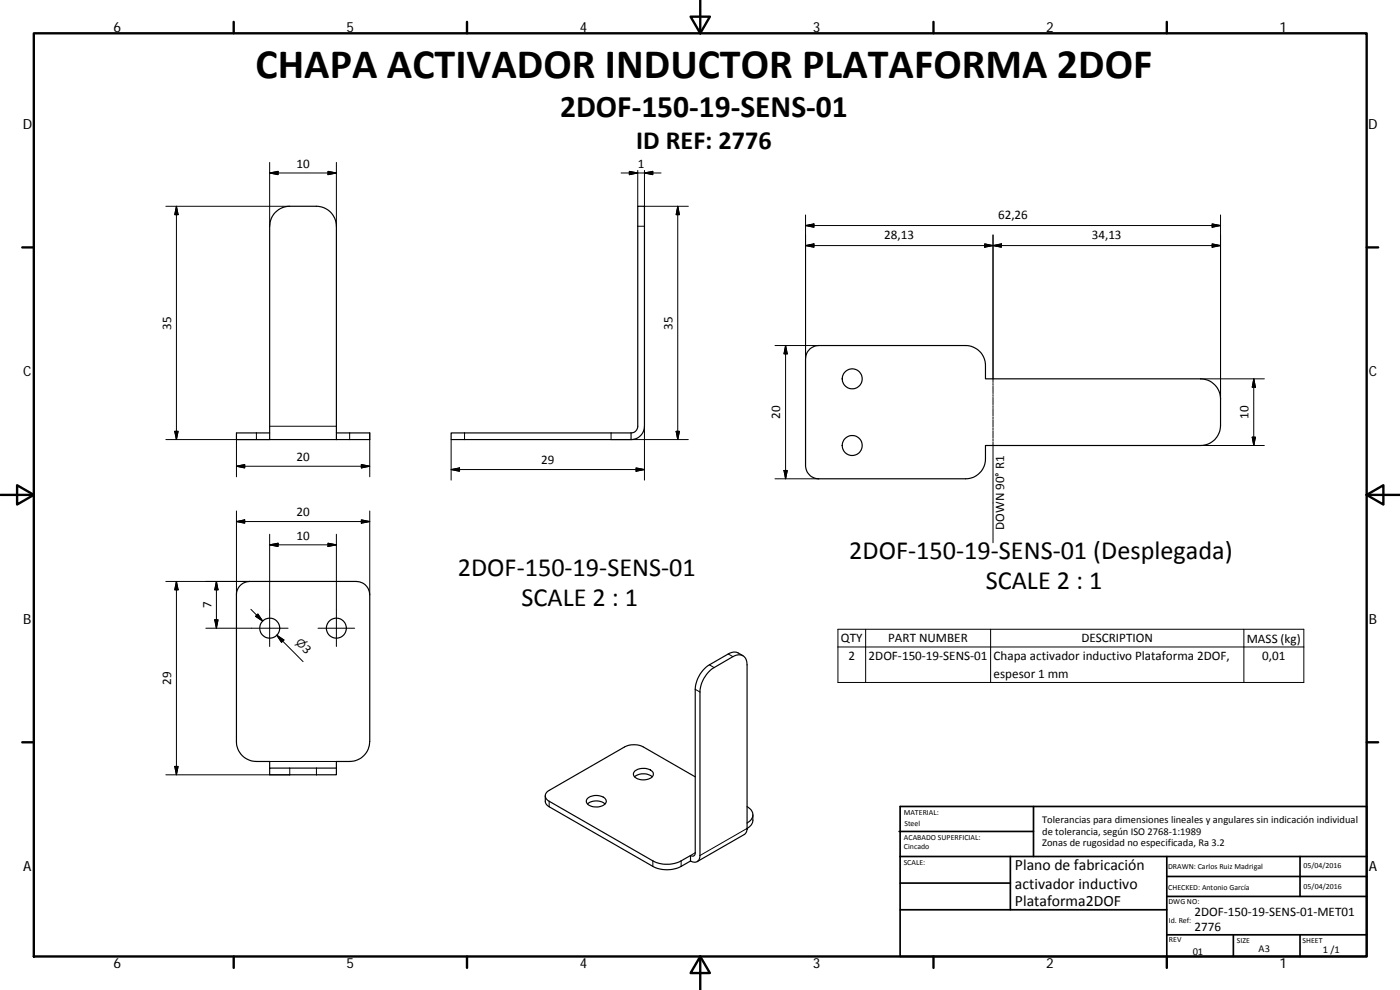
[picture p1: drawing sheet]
<svg xmlns="http://www.w3.org/2000/svg" width="420mm" height="297mm" viewBox="0 0 420 297" stroke-linecap="round" stroke-linejoin="round" font-family="sans-serif">
<g fill="none" stroke="#000" stroke-width=".36">
<path d="M243.1 104.7l1.2-.8 1.5-.2h44a6 6 0 0 1 6 6v4h64.5a6 6 0 0 1 6 6v8a6 6 0 0 1-6 6h-64.5v4a6 6 0 0 1-6 6h-44a4 4 0 0 1-4-4v-32l.4-1.9zM80.9 129.9h-9.9v2h9.9v-64a6 6 0 0 1 6.1-6h8a6 6 0 0 1 6 6v64M101 129.9h10v2h-30.1M135.4 129.9h54v2h-54zM189.4 129.9a1.97 1.97 0 0 0 2-2v-66h2v66a4 4 0 0 1-4 4M223 196.7l-1.5-.8a2.92 2.92 0 0 0-2.9 .3l-5.7 3.3a9.3 9.3 0 0 0-4.3 7.3v49.1a.86 .86 0 0 1-.4 .9 .86 .86 0 0 1-1-.1M80.9 230.5v-2h-3.9a6 6 0 0 1-6-6v-44a4 4 0 0 1 3.9-4h32a4 4 0 0 1 4.1 4v44a6 6 0 0 1-6.1 6h-3.9v2M80.9 230.5h20.1v2h-20.1zM163.6 238.8l.1 2.1 1.1 1.2 31.1 17.8a9.4 9.4 0 0 0 8.5 0l2.8-1.6a1.73 1.73 0 0 0 2 .2 1.73 1.73 0 0 0 .9-1.8v-49.1a9.2 9.2 0 0 1 4.2-7.3l5.7-3.3a2.6 2.6 0 0 1 3-.3 2.6 2.6 0 0 1 1.2 2.8v49.1M176.4 239.5a4 4 0 0 1 5.5 .5 2.14 2.14 0 0 1-2.6 2.1 2.85 2.85 0 0 1-3.3-1.7zM190.4 233.1a4.3 4.3 0 0 1 5.3 0M190.5 231.4a4.2 4.2 0 0 1 5.5 .5 2.12 2.12 0 0 1-2.5 2.1 2.87 2.87 0 0 1-3.4-1.7z"/>
<path d="M208.6 233.1l-15.5-9a6.3 6.3 0 0 0-5.7 0l-22.6 13.1a1.72 1.72 0 0 0-1.2 1.6 1.72 1.72 0 0 0 1.2 1.6l31.1 17.9a9.4 9.4 0 0 0 8.5 0l2.8-1.6M176.3 241.2a4.3 4.3 0 0 1 5.3 0M207.2 256.7v1.6M224.2 248.6l-.2 1-.6 .8-14.2 8.1M224.2 242a2.6 2.6 0 0 1 1.7 2.5 2.6 2.6 0 0 1-1.7 2.4M225.9 244.5v1.6a2.85 2.85 0 0 1-1.7 2.5"/>
<circle cx="255.8" cy="113.7" r="3"/>
<circle cx="255.7" cy="133.7" r="3"/>
<circle cx="80.9" cy="188.5" r="3"/>
<circle cx="100.9" cy="188.5" r="3"/>
</g>
<g fill="none" stroke="#000" stroke-width=".3">
<path d="M80.9 51.9l2.5-.5v1zM80.9 51.9h20.1M80.9 48.7v19.2M98.4 51.4l2.6 .5-2.6 .5zM101 48.7v19.2M186.4 51.9h12M188.9 51.4l2.5 .5-2.5 .5zM191.4 51.1v10.8M193.4 51.9l2.5-.5v1zM193.4 51.1v10.8h13.2M49.8 61.9h37.2M52.9 61.9v70"/>
<path d="M52.9 61.9l.6 2.5h-1.1zM191.4 67.9h2M203.4 61.9v70M203.4 61.9l.5 2.5h-1zM241.8 64.5v43.2M241.8 73.7l2.5-.5v1zM241.8 67.7l2.5-.5v1zM241.8 73.7h124.5M241.8 67.7h124.5M295.5 73.2l2.5 .5-2.5 .5zM298 70.5v44.3M298 73.7l2.5-.5v1z"/>
<path d="M363.8 67.2l2.5 .5-2.5 .5zM363.8 73.2l2.5 .5-2.5 .5zM366.3 64.5v55.2M232.6 103.7h13.2M235.8 103.7v40M235.8 103.7l.5 2.5h-1zM298 115.1v.5M298 115.9v2.2M298 118.4v.5M298 119.2v2.3M360.3 113.7h19.1M376.3 113.7l.5 2.5h-1z"/>
<path d="M376.3 113.7v20M49.8 131.9h31.1M52.4 129.4h1.1l-.6 2.5zM71 131.9v11.2M71 139.9l2.4-.5v1zM71 139.9h40M77 129.9v2M80.9 127.9h20.1M104.9 129.9v2M108.4 139.4l2.6 .5-2.6 .5zM111 129.9v13.2M135.4 131.9v12.2"/>
<path d="M139.4 129.9v2M183.4 129.9v2h23.2M193.4 127.9v16.2M202.9 129.4h1l-.5 2.5zM298 121.7v.6M298 122.6v2.2M298 125.1v.5M298 125.9v2.2M298 128.4v.5M298 129.2v2.2M298 131.7v.6M298 132.6v30.3"/>
<path d="M360.3 133.7h19.1M375.8 131.2h1l-.5 2.5zM71 153.3v25.2M71 156.5l2.4-.5v1zM71 156.5h40M108.4 156l2.6 .5-2.6 .5zM111 153.3v25.2M135.4 140.9l2.5-.5v1zM135.4 140.9h58M190.9 140.4l2.5 .5-2.5 .5zM232.6 143.7h13.2M235.3 141.2h1l-.5 2.5z"/>
<path d="M49.8 174.5h25.1M52.9 174.5v58M52.9 174.5l.6 2.5h-1.1zM64.9 174.5v14M64.9 174.5l.5 2.5h-1zM80.9 163.5l2.5-.5v1zM80.9 163.5h20.1M80.9 160.3v33.7M98.4 163l2.6 .5-2.6 .5zM101 160.3v33.7M64.4 186h1l-.5 2.5zM75.3 182.8l3.5 3.6"/>
<path d="M76.7 184.9l.7-.7 1.4 2.2zM83.1 190.6l2.1 1.4-.7 .7zM84.8 192.4l-1.7-1.8 7.9 7.9M86.5 188.5h-24.7M95.4 188.5h11M212.9 199.5l1.4 .8M218.6 196.2l1.4 .8M251.5 188.8h139.8v16h-139.8zM251.5 194.1h139.8M259.8 188.8v16M297.3 188.8v16M373.3 188.8v16"/>
<path d="M208.6 206.8l1.5 .8M52.4 230h1.1l-.6 2.5zM80.9 228.5h20.1M87 230.5v2h-37.2M95 230.5v2M164.8 240.4v1.7M195.9 258.3v1.6M204.4 258.3v1.6M208.6 255.9l-1.4 .8M224.2 248.6l-14.1 8.1M224.2 248.6h.1"/>
</g>
<circle cx="224.2" cy="248.6" r=".18" fill="#000"/>
<g fill="none" stroke="#000" stroke-width=".71">
<path d="M10.1 10h400.1v277h-400.1zM70.1 6.6v3.4M140.2 6.6v3.4M207.3 5h5.8l-2.9 5zM210.2 0v10M280.2 6.6v3.4M350.2 6.6v3.4M6.7 74.2h3.4M410.2 74.2h3.4M.2 148.5h9.9M5.1 145.6l5 2.9-5 2.9zM410.2 148.5l5-2.9v5.8z"/>
<path d="M410.2 148.5h9.9M6.7 222.7h3.4M410.2 222.7h3.4M70.1 287v3.4M140.2 287v3.4M210.2 287l2.9 5h-5.8zM210.2 287v10M280.2 287v3.4M350.2 287v3.4"/>
</g>
<g fill="none" stroke="#000" stroke-width=".51">
<path d="M269.8 249.5h40.4M270.1 257h140.1M270.1 242h140.1v45h-140.1zM303.2 257v16M310.2 242v15M350.2 257v30M390.2 257v12M270.1 273h80.1M270.1 265h33.1M350.2 269h60M350.2 263h60M350.2 280.5h60"/>
<path d="M370.2 280.5v6.5M390.2 280.5v6.5"/>
</g>
<g fill="#000" stroke="#000" stroke-width=".3">
<path d="M80.9 51.9l2.5-.5v1zM98.4 51.4l2.6 .5-2.6 .5zM188.9 51.4l2.5 .5-2.5 .5zM193.4 51.9l2.5-.5v1zM52.9 61.9l.6 2.5h-1.1zM203.4 61.9l.5 2.5h-1zM241.8 73.7l2.5-.5v1zM241.8 67.7l2.5-.5v1zM295.5 73.2l2.5 .5-2.5 .5zM298 73.7l2.5-.5v1zM363.8 67.2l2.5 .5-2.5 .5zM363.8 73.2l2.5 .5-2.5 .5z"/>
<path d="M235.8 103.7l.5 2.5h-1zM376.3 113.7l.5 2.5h-1zM52.4 129.4h1.1l-.6 2.5zM71 139.9l2.4-.5v1zM202.9 129.4h1l-.5 2.5zM375.8 131.2h1l-.5 2.5zM71 156.5l2.4-.5v1zM108.4 156l2.6 .5-2.6 .5zM108.4 139.4l2.6 .5-2.6 .5zM135.4 140.9l2.5-.5v1zM190.9 140.4l2.5 .5-2.5 .5zM235.3 141.2h1l-.5 2.5z"/>
<path d="M52.9 174.5l.6 2.5h-1.1zM64.9 174.5l.5 2.5h-1zM80.9 163.5l2.5-.5v1zM98.4 163l2.6 .5-2.6 .5zM64.4 186h1l-.5 2.5zM76.7 184.9l.7-.7 1.4 2.2zM83.1 190.6l2.1 1.4-.7 .7zM52.4 230h1.1l-.6 2.5z"/>
</g>
<text font-size="12.6" x="76.7" y="23.3">CHAPA ACTIVADOR INDUCTOR PLATAFORMA 2DOF</text>
<text font-size="9.4" x="168.1" y="35.1">2DOF‐150‐19‐SENS‐01</text>
<g font-size="7.9">
<text x="191" y="44.6">ID REF: 2776</text>
<text x="254.9" y="167.9">2DOF‐150‐19‐SENS‐01 (Desplegada)</text>
<text x="137.4" y="172.9">2DOF‐150‐19‐SENS‐01</text>
<text x="295.9" y="176.8">SCALE 2 : 1</text>
<text x="156.5" y="181.9">SCALE 2 : 1</text>
</g>
<g font-size="4.7">
<text x="304.6" y="261.2">Plano de fabricación</text>
<text x="304.6" y="266.6">activador inductivo</text>
<text x="304.6" y="272">Plataforma2DOF</text>
</g>
<g font-size="4.2">
<text x="34" y="9.6">6</text>
<text x="104" y="9.6">5</text>
<text x="174" y="9.6">4</text>
<text x="244" y="9.6">3</text>
<text x="314" y="9.6">2</text>
<text x="384" y="9.6">1</text>
<text x="6.8" y="38.7">D</text>
<text x="410.6" y="38.7">D</text>
<text x="7" y="112.9">C</text>
<text x="410.8" y="112.9">C</text>
<text x="7" y="187.1">B</text>
<text x="410.8" y="187.1">B</text>
<text x="7" y="261.3">A</text>
<text x="410.8" y="261.3">A</text>
<text x="34" y="290.4">6</text>
<text x="104" y="290.4">5</text>
<text x="174" y="290.4">4</text>
<text x="244" y="290.4">3</text>
<text x="314" y="290.4">2</text>
<text x="384" y="290.4">1</text>
</g>
<g font-size="3.9">
<text x="89" y="50.3">10</text>
<text x="191.4" y="50.4">1</text>
<text x="299.5" y="65.6">62,26</text>
<text x="265.4" y="71.6">28,13</text>
<text x="327.6" y="71.6">34,13</text>
<text x="51.4" y="98.9" transform="rotate(-90 51.4 98.9)">35</text>
<text x="201.8" y="98.9" transform="rotate(-90 201.8 98.9)">35</text>
<text x="234.2" y="125.7" transform="rotate(-90 234.2 125.7)">20</text>
<text x="374.7" y="125.7" transform="rotate(-90 374.7 125.7)">10</text>
<text x="89" y="138.3">20</text>
<text x="162.4" y="139.3">29</text>
<text x="89" y="154.9">20</text>
<text x="89" y="161.9">10</text>
<text x="301.4" y="158.9" transform="rotate(-90 301.4 158.9)">DOWN 90° R1</text>
<text x="63.4" y="182.5" transform="rotate(-90 63.4 182.5)">7</text>
<text x="90.6" y="195" transform="rotate(45 90.6 195)">3</text>
<text x="252.4" y="192.7">QTY</text>
<text x="266.6" y="192.7">PART NUMBER</text>
<text x="324.5" y="192.7">DESCRIPTION</text>
<text x="374.2" y="192.8">MASS (kg)</text>
<text x="254.6" y="198">2</text>
<text x="260.7" y="198">2DOF‐150‐19‐SENS‐01</text>
<text x="298.2" y="198.1">Chapa activador inductivo Plataforma 2DOF,</text>
<text x="298.2" y="203.4">espesor 1 mm</text>
<text x="378.8" y="198">0,01</text>
<text x="51.4" y="205.4" transform="rotate(-90 51.4 205.4)">29</text>
<text x="358.5" y="274.9">2DOF‐150‐19‐SENS‐01‐MET01</text>
<text x="358.5" y="279.4">2776</text>
</g>
<text font-size="3.3" x="88.6" y="193" transform="rotate(45 88.6 193)">⌀</text>
<g font-size="3.1">
<text x="312.8" y="246.8">Tolerancias para dimensiones lineales y angulares sin indicación individual</text>
<text x="312.8" y="250.4">de tolerancia, según ISO 2768‐1:1989</text>
<text x="312.8" y="254">Zonas de rugosidad no especificada, Ra 3.2</text>
<text x="357.9" y="286.4">01</text>
<text x="377.7" y="285.6">A3</text>
<text x="397" y="285.9">1 /1</text>
</g>
<g font-size="2.4">
<text x="271.2" y="244.4">MATERIAL:</text>
<text x="271.3" y="251.9">ACABADO SUPERFICIAL:</text>
<text x="271.4" y="247.9">Steel</text>
<text x="271.3" y="254.6">Cincado</text>
<text x="271.2" y="259.7">SCALE:</text>
<text x="350.6" y="260.8">DRAWN: Carlos Ruiz Madrigal</text>
<text x="391.2" y="260.6">05/04/2016</text>
<text x="350.6" y="267">CHECKED: Antonio García</text>
<text x="391.2" y="266.6">05/04/2016</text>
<text x="350.7" y="271.4">DWG NO:</text>
<text x="350.8" y="276.8">Id. Ref:</text>
<text x="350.8" y="282.8">REV</text>
<text x="371.2" y="282.9">SIZE</text>
<text x="390.9" y="282.9">SHEET</text>
</g>
</svg>
